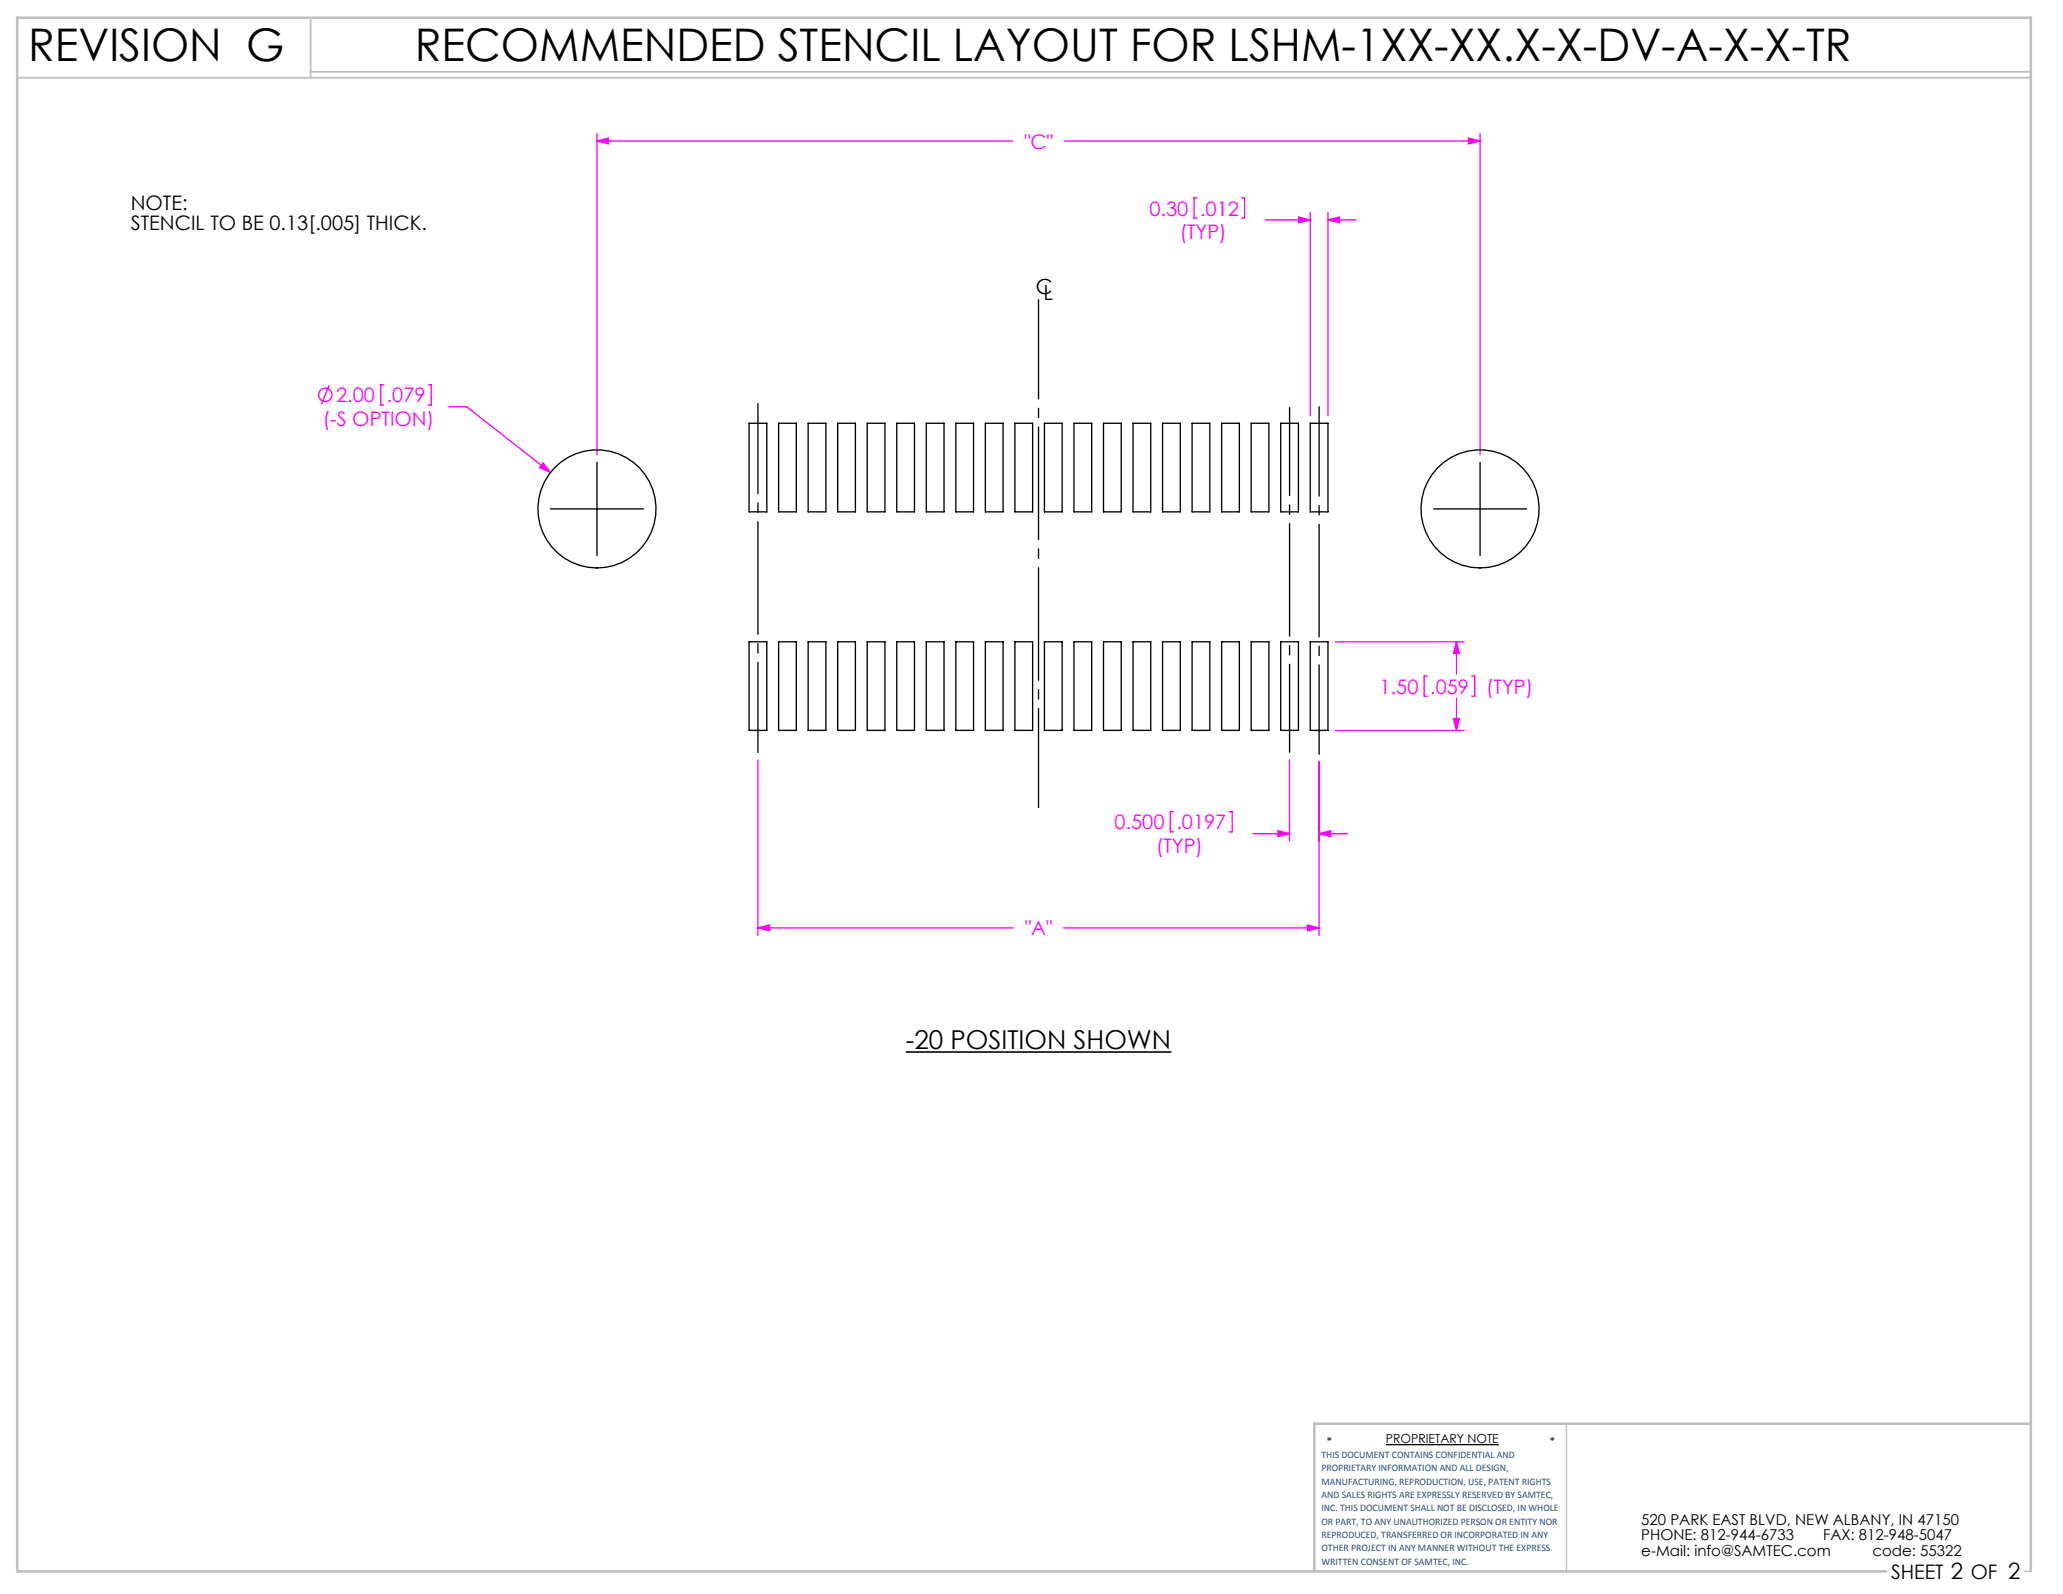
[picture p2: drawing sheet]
<svg xmlns="http://www.w3.org/2000/svg" width="279mm" height="216mm" viewBox="0 0 279 216" stroke-linecap="round" stroke-linejoin="round" font-family="sans-serif">
<path d="M74.6 68.9h12.6M80.9 62.6v12.6M194.2 68.9h12.6M200.5 62.6v12.6M187.7 195.7h15.3" fill="none" stroke="#000" stroke-width=".18"/>
<path d="M212.2 192.8v20M274.2 212.8h.8" fill="none" stroke="#c0c0c0" stroke-width=".18"/>
<path d="M2.3 10.5h272.7M42.1 2.4v8.1M42.1 9.7h232.9" fill="none" stroke="#c0c0c0" stroke-width=".25"/>
<path d="M275 192.8h-97v20M255.5 212.8h-253.2v-210.4h272.7v210.4" fill="none" stroke="#c0c0c0" stroke-width=".35"/>
<g fill="none" stroke="#f0f" stroke-width=".18">
<path d="M80.9 19.1l1.5-.4v.8zM80.9 18.1v43.5M80.9 19.1h56.2M144.2 19.1h56.3M198.9 18.7l1.6 .4-1.6 .4zM200.5 18.1v43.5M162.1 26.8h-.4v2.7h.4M168.2 26.8h.4v2.7h-.4M171.4 29.8h6.1M175.9 29.4l1.6 .4-1.6 .4zM177.5 28.8v27.5M179.9 29.8l1.5-.4v.8z"/>
<path d="M179.9 28.8v27.5M179.9 29.8h3.8M44.6 52.2l-1.1 2.6M52 52.1h-.4v2.8h.4M58 52.1h.4v2.8h-.4M60.8 55.1h2.4l11.4 8.9M73.6 62.7l1 1.3-1.5-.7zM180.9 98.9h17.4M180.9 86.9h17.4M193.3 91.6h-.4v2.7h.4M196.9 97.4h.7l-.4 1.5zM197.2 86.9v4.4"/>
<path d="M197.2 94.5v4.4M197.2 86.9l.4 1.6h-.7zM199.3 91.6h.4v2.7h-.4M102.7 102.9v23.8M158.9 109.9h-.4v2.8h.4M166.5 109.9h.4v2.8h-.4M169.7 112.9h5M173.1 112.5l1.6 .4-1.6 .4zM174.7 102.9v11M178.7 112.9l1.5-.4v.8zM178.7 103.2v23.5M178.7 112.9h3.8"/>
<path d="M102.7 125.7l1.5-.4v.8zM102.7 125.7h34.5M144.1 125.7h34.6M177.1 125.3l1.6 .4-1.6 .4z"/>
<circle cx="44.1" cy="53.5" r=".9"/>
</g>
<path d="M122.7 142.5h35.9" fill="none" stroke="#000" stroke-width=".21"/>
<path d="M140.7 40.6v68.8" fill="none" stroke="#000" stroke-width=".18" stroke-dasharray="15.2 1.3 1.3 1.3" stroke-dashoffset="1.8"/>
<path d="M178.7 55.1v47.1" fill="none" stroke="#000" stroke-width=".18" stroke-dasharray="15.2 1.3 1.3 1.3" stroke-dashoffset="3.1"/>
<path d="M102.7 54.7v47.2" fill="none" stroke="#000" stroke-width=".18" stroke-dasharray="15.2 1.3 1.3 1.3" stroke-dashoffset="3"/>
<path d="M174.7 55.2v46.7" fill="none" stroke="#000" stroke-width=".18" stroke-dasharray="15.2 1.3 1.3 1.3" stroke-dashoffset="3.3"/>
<path d="M179.9 29.8l1.5-.4v.8zM175.9 29.4l1.6 .4-1.6 .4zM80.9 19.1l1.5-.4v.8zM198.9 18.7l1.6 .4-1.6 .4zM102.7 125.7l1.5-.4v.8zM177.1 125.3l1.6 .4-1.6 .4zM173.1 112.5l1.6 .4-1.6 .4zM178.7 112.9l1.5-.4v.8zM73.6 62.7l-.5 .6 1.5 .7zM196.9 97.4h.7l-.4 1.5zM197.2 86.9l.4 1.6h-.7z" fill="#f0f"/>
<g fill="none" stroke="#000" stroke-width=".18">
<path d="M101.5 57.3h2.4v12h-2.4zM105.5 57.3h2.4v12h-2.4zM109.5 57.3h2.4v12h-2.4zM113.5 57.3h2.4v12h-2.4zM117.5 57.3h2.4v12h-2.4zM121.5 57.3h2.4v12h-2.4zM125.5 57.3h2.4v12h-2.4zM129.5 57.3h2.4v12h-2.4zM133.5 57.3h2.4v12h-2.4zM137.5 57.3h2.4v12h-2.4zM141.5 57.3h2.4v12h-2.4zM145.5 57.3h2.4v12h-2.4z"/>
<path d="M149.5 57.3h2.4v12h-2.4zM153.5 57.3h2.4v12h-2.4zM157.5 57.3h2.4v12h-2.4zM161.5 57.3h2.4v12h-2.4zM165.5 57.3h2.4v12h-2.4zM169.5 57.3h2.4v12h-2.4zM173.5 57.3h2.4v12h-2.4zM177.5 57.3h2.4v12h-2.4zM101.5 86.9h2.4v12h-2.4zM105.5 86.9h2.4v12h-2.4zM109.5 86.9h2.4v12h-2.4zM113.5 86.9h2.4v12h-2.4z"/>
<path d="M117.5 86.9h2.4v12h-2.4zM121.5 86.9h2.4v12h-2.4zM125.5 86.9h2.4v12h-2.4zM129.5 86.9h2.4v12h-2.4zM133.5 86.9h2.4v12h-2.4zM137.5 86.9h2.4v12h-2.4zM141.5 86.9h2.4v12h-2.4zM145.5 86.9h2.4v12h-2.4zM149.5 86.9h2.4v12h-2.4zM153.5 86.9h2.4v12h-2.4zM157.5 86.9h2.4v12h-2.4zM161.5 86.9h2.4v12h-2.4z"/>
<path d="M165.5 86.9h2.4v12h-2.4zM169.5 86.9h2.4v12h-2.4zM173.5 86.9h2.4v12h-2.4zM177.5 86.9h2.4v12h-2.4z"/>
<circle cx="80.9" cy="68.9" r="8"/>
<circle cx="200.5" cy="68.9" r="8"/>
</g>
<g font-size="6.1">
<text x="3.8" y="8.2">REVISION G</text>
<text x="56.2" y="8.3">RECOMMENDED STENCIL LAYOUT FOR LSHM-1XX-XX.X-X-DV-A-X-X-TR</text>
</g>
<text font-size="3.5" x="122.7" y="142.1">-20 POSITION SHOWN</text>
<g font-size="2.8">
<text x="140.3" y="39.8">C</text>
<text x="141.3" y="40.6">L</text>
</g>
<g font-size="2.7" fill="#f0f">
<text x="138.7" y="20.1">&quot;C&quot;</text>
<text x="155.7" y="29.2">0.30</text>
<text x="162.5" y="29.2">.012</text>
<text x="159.8" y="32.4">(TYP)</text>
<text x="43.7" y="57.7">(-S OPTION)</text>
<text x="45.5" y="54.5">2.00</text>
<text x="52.4" y="54.5">.079</text>
<text x="186.8" y="93.9">1.50</text>
<text x="193.7" y="93.9">.059</text>
<text x="201.3" y="93.9">(TYP)</text>
<text x="151" y="112.3">0.500</text>
<text x="159.3" y="112.3">.0197</text>
<text x="156.6" y="115.5">(TYP)</text>
<text x="138.8" y="126.7">&quot;A&quot;</text>
</g>
<g font-size="2.7">
<text x="17.7" y="28.4">NOTE:</text>
<text x="17.7" y="31.1">STENCIL TO BE 0.13[.005] THICK.</text>
<text x="256.1" y="213.9">SHEET 2 OF 2</text>
</g>
<g font-size="2">
<text x="222.3" y="206.5">520 PARK EAST BLVD, NEW ALBANY, IN 47150</text>
<text x="222.3" y="208.6">PHONE: 812-944-6733</text>
<text x="246.9" y="208.6">FAX: 812-948-5047</text>
<text x="222.3" y="210.8">e-Mail: info@SAMTEC.com</text>
<text x="253.6" y="210.8">code: 55322</text>
</g>
<g font-size="1.7">
<text x="179.7" y="195.9">*</text>
<text x="187.7" y="195.5">PROPRIETARY NOTE</text>
<text x="209.9" y="195.9">*</text>
</g>
<g font-size="1.4" fill="#1f497d">
<text x="179" y="197.5">THIS DOCUMENT CONTAINS CONFIDENTIAL AND</text>
<text x="179" y="199.3">PROPRIETARY INFORMATION AND ALL DESIGN,</text>
<text x="179" y="201.1">MANUFACTURING, REPRODUCTION, USE, PATENT RIGHTS</text>
<text x="179" y="202.9">AND SALES RIGHTS ARE EXPRESSLY RESERVED BY SAMTEC,</text>
<text x="179" y="204.7">INC. THIS DOCUMENT SHALL NOT BE DISCLOSED, IN WHOLE</text>
<text x="179" y="206.5">OR PART, TO ANY UNAUTHORIZED PERSON OR ENTITY NOR</text>
<text x="179" y="208.3">REPRODUCED, TRANSFERRED OR INCORPORATED IN ANY</text>
<text x="179" y="210.1">OTHER PROJECT IN ANY MANNER WITHOUT THE EXPRESS</text>
<text x="179" y="211.9">WRITTEN CONSENT OF SAMTEC, INC.</text>
</g>
</svg>
